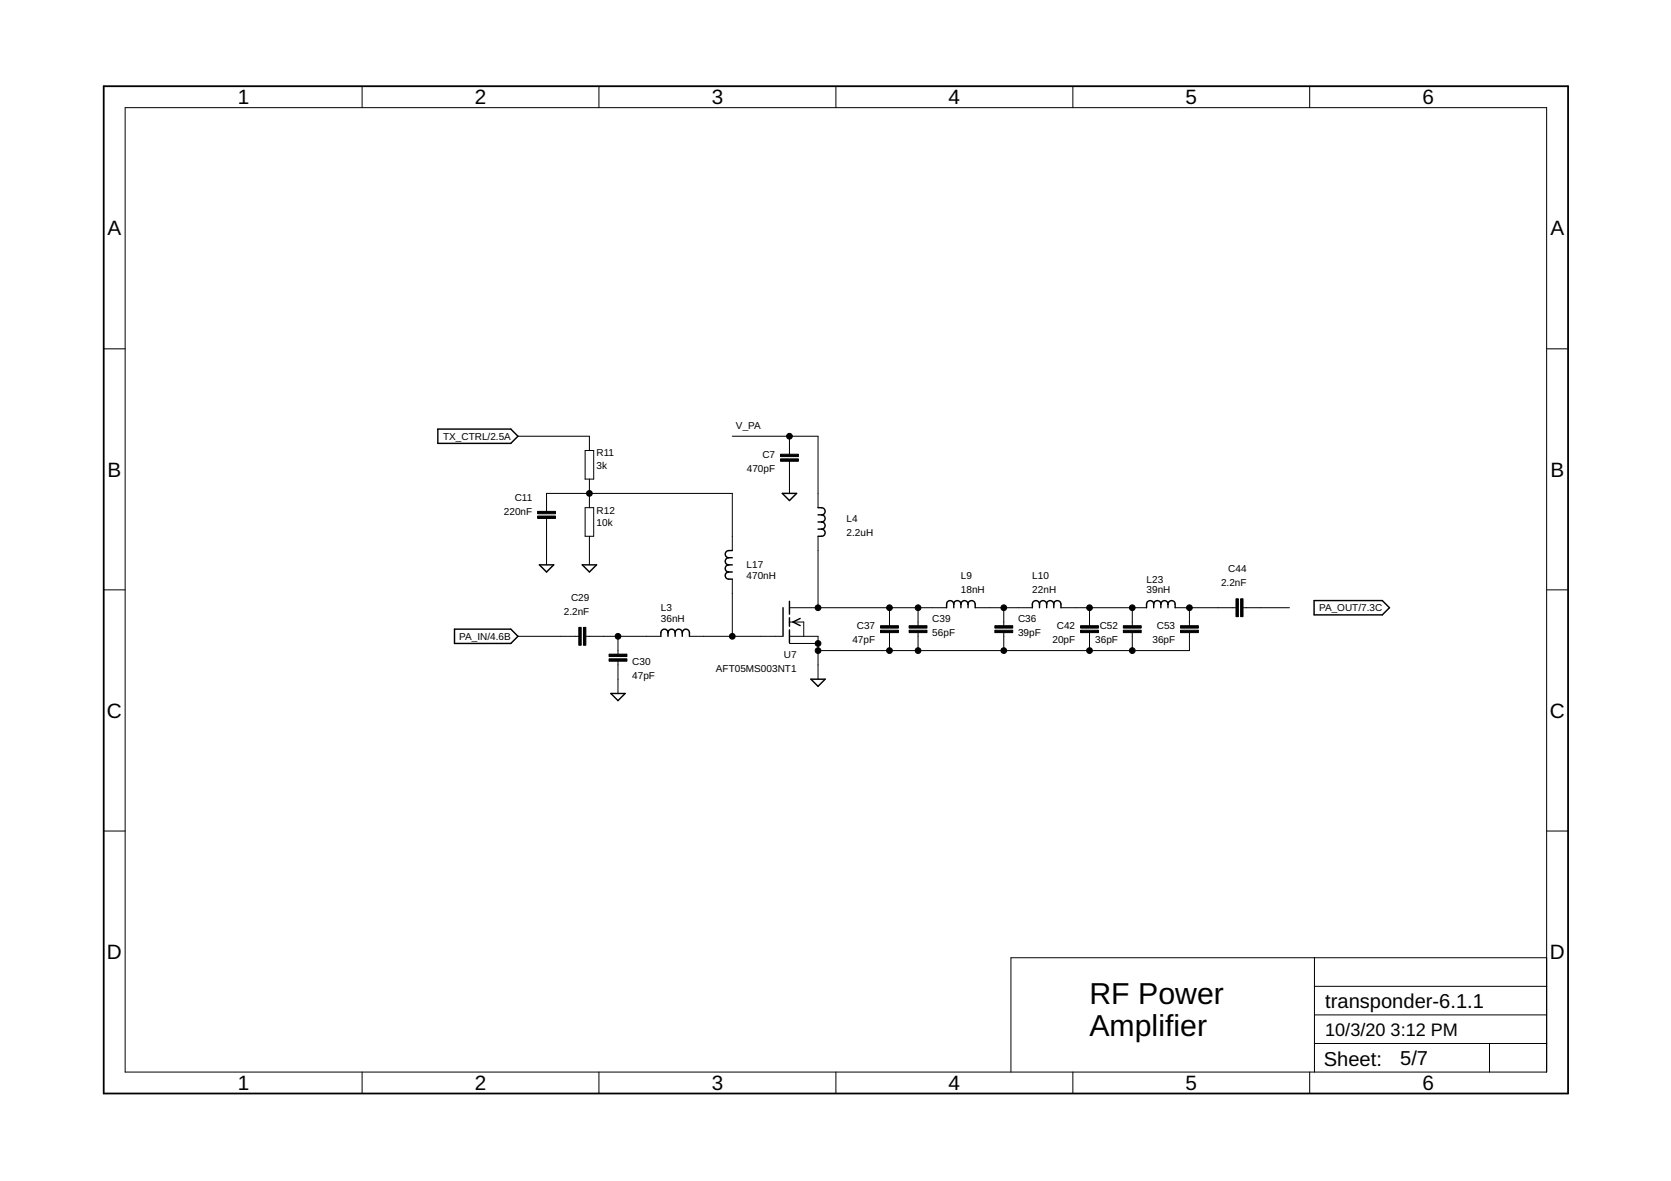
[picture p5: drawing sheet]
<svg xmlns="http://www.w3.org/2000/svg" width="297mm" height="210mm" viewBox="0 0 297 210" stroke-linecap="round" stroke-linejoin="round" font-family="sans-serif">
<g fill="none" stroke="#000" stroke-width=".25">
<path d="M77.8 76.3h13l1.3 1.2-1.3 1.3h-13zM129.5 99.1a.63 .63 0 0 0-.6 .7 .63 .63 0 0 0 .6 .6M129.5 99.1h.7M130.2 97.9h-.7a.63 .63 0 0 0-.6 .6 .63 .63 0 0 0 .6 .6M139.1 87.7h2.5l-1.3 1.3zM145.4 90.2h.6a.63 .63 0 0 1 .7 .7 .63 .63 0 0 1-.7 .6M145.4 91.5h.6M145.4 92.8h.6M145.4 94h.6M146 91.5a.63 .63 0 0 1 .7 .6 .63 .63 0 0 1-.7 .7M146 92.8a.63 .63 0 0 1 .7 .6 .63 .63 0 0 1-.7 .6M146 94a.63 .63 0 0 1 .7 .7 .63 .63 0 0 1-.7 .6h-.6"/>
<path d="M80.8 111.8h10l1.3 1.3-1.3 1.3h-10zM95.9 100.4h2.5l-1.2 1.3zM103.5 100.4h2.5l-1.2 1.3zM118.7 112.5a.63 .63 0 0 0-.6-.7 .63 .63 0 0 0-.6 .7v.6M118.7 112.5a.63 .63 0 0 1 .7-.7 .63 .63 0 0 1 .6 .7M118.7 112.5v.6M120 112.5a.63 .63 0 0 1 .6-.7 .63 .63 0 0 1 .7 .7M120 112.5v.6M121.3 112.5a.63 .63 0 0 1 .6-.7 .63 .63 0 0 1 .7 .7v.6M121.3 112.5v.6M129.5 101.7a.63 .63 0 0 0-.6 .6 .63 .63 0 0 0 .6 .6h.7M129.5 100.4a.63 .63 0 0 0-.6 .6 .63 .63 0 0 0 .6 .7"/>
<path d="M129.5 100.4h.7M129.5 101.7h.7M139.2 108v5.1M140.3 106.9v2.3M140.3 109.8v1.5M140.3 112v2.2M142.2 109.9l-1.2 .7 1.2 .6M169.5 107.4a.63 .63 0 0 0-.6-.7 .63 .63 0 0 0-.6 .7v.6M169.5 107.4a.63 .63 0 0 1 .7-.7 .63 .63 0 0 1 .6 .7M169.5 107.4v.6M170.8 107.4a.63 .63 0 0 1 .6-.7 .63 .63 0 0 1 .7 .7M170.8 107.4v.6"/>
<path d="M172.1 107.4a.63 .63 0 0 1 .6-.7 .63 .63 0 0 1 .7 .7v.6M172.1 107.4v.6M184.8 107.4a.63 .63 0 0 0-.7-.7 .63 .63 0 0 0-.6 .7v.6M184.8 107.4a.63 .63 0 0 1 .6-.7 .63 .63 0 0 1 .7 .7M184.8 107.4v.6M186.1 107.4a.63 .63 0 0 1 .6-.7 .63 .63 0 0 1 .6 .7M186.1 107.4v.6M187.3 107.4a.63 .63 0 0 1 .7-.7 .63 .63 0 0 1 .6 .7v.6M187.3 107.4v.6M205.1 107.4a.63 .63 0 0 0-.7-.7 .63 .63 0 0 0-.6 .7v.6M205.1 107.4a.63 .63 0 0 1 .6-.7 .63 .63 0 0 1 .7 .7M205.1 107.4v.6"/>
<path d="M206.4 107.4a.63 .63 0 0 1 .6-.7 .63 .63 0 0 1 .6 .7M206.4 107.4v.6M207.6 107.4a.63 .63 0 0 1 .7-.7 .63 .63 0 0 1 .6 .7v.6M207.6 107.4v.6M233.6 106.7h12.1l1.3 1.3-1.3 1.3h-12.1zM108.6 123.3h2.5l-1.2 1.2zM144.1 120.7h2.6l-1.3 1.3z"/>
</g>
<g fill="none" stroke="#000" stroke-width=".18">
<path d="M22.2 19.1h252.7v171.4h-252.7zM64.4 15.3v3.8M106.5 15.3v3.8M148.6 15.3v3.8M190.7 15.3v3.8M232.8 15.3v3.8M18.4 62h3.8M92.1 77.5h12.7v2.6M130.2 77.5h15.2v12.7M140.3 77.5v3.2M274.9 62h3.8M97.2 90.9v-3.2h33v10.2"/>
<path d="M97.2 92.1v8.3M104 80.1h1.5v5.1h-1.5zM104 90.2h1.5v5.1h-1.5zM104.8 85.2v5M104.8 95.3v5.1M140.3 82v5.7M145.4 95.3v12.7M18.4 104.8h3.8M92.1 113.1h10.8M104.1 113.1h13.4M109.9 113.1v3.2M109.9 117.5v5.8"/>
<path d="M122.6 113.1h16.5M130.2 102.9v10.2M140.3 113.1h5.1v7.6M140.3 110.6h2.6v2.5M140.3 108h28M140.3 114.4h5.1M158.1 108v3.2M158.1 112.5v3.1M163.2 108v3.2M163.2 112.5v3.1M173.4 108h10.1M178.4 108v3.2"/>
<path d="M178.4 112.5v3.1M188.6 108h15.2M193.7 108v3.2M193.7 112.5v3.1M201.3 108v3.2M201.3 112.5v3.1M208.9 108h10.8M211.4 108v3.2M211.4 112.5v3.1h-66M221 108h8.2M274.9 104.8h3.8M18.4 147.7h3.8"/>
<path d="M274.9 147.7h3.8M233.7 170.2v20.3M233.7 175.3h41.2M274.9 170.2h-95.2v20.3M64.4 190.5v3.9M106.5 190.5v3.9M148.6 190.5v3.9M190.7 190.5v3.9M232.8 190.5v3.9M233.7 185.5h41.2M233.7 180.4h41.2M264.8 185.5v5"/>
</g>
<path d="M18.4 15.3h260.3v179.1h-260.3z" fill="none" stroke="#000" stroke-width=".32"/>
<g fill="#000" stroke="#000" stroke-width=".18">
<path d="M95.6 90.9h3.1v.4h-3.1zM95.6 91.7h3.1v.4h-3.1zM138.7 80.7h3.2v.5h-3.2zM138.7 81.6h3.2v.4h-3.2zM102.9 111.5h.4v3.2h-.4zM103.7 111.5h.4v3.2h-.4zM108.3 116.3h3.1v.4h-3.1zM108.3 117.1h3.1v.4h-3.1zM156.5 111.2h3.2v.4h-3.2zM156.5 112h3.2v.4h-3.2zM161.6 111.2h3.2v.4h-3.2zM161.6 112h3.2v.4h-3.2z"/>
<path d="M176.8 111.2h3.2v.4h-3.2zM176.8 112h3.2v.4h-3.2zM192.1 111.2h3.2v.4h-3.2zM192.1 112h3.2v.4h-3.2zM199.7 111.2h3.2v.4h-3.2zM199.7 112h3.2v.4h-3.2zM209.8 111.2h3.2v.4h-3.2zM209.8 112h3.2v.4h-3.2zM219.7 106.4h.4v3.2h-.4zM220.5 106.4h.5v3.2h-.5z"/>
</g>
<g fill="#000" stroke="#000" stroke-width=".18">
<circle cx="140.3" cy="77.5" r=".51"/>
<circle cx="104.8" cy="87.7" r=".51"/>
<circle cx="109.9" cy="113.1" r=".51"/>
<circle cx="130.2" cy="113.1" r=".51"/>
<circle cx="145.4" cy="115.6" r=".51"/>
<circle cx="145.4" cy="114.4" r=".51"/>
<circle cx="145.4" cy="108" r=".51"/>
<circle cx="158.1" cy="108" r=".51"/>
<circle cx="158.1" cy="115.6" r=".51"/>
<circle cx="163.2" cy="108" r=".51"/>
<circle cx="163.2" cy="115.6" r=".51"/>
<circle cx="178.4" cy="115.6" r=".51"/>
<circle cx="178.4" cy="108" r=".51"/>
<circle cx="193.7" cy="115.6" r=".51"/>
<circle cx="193.7" cy="108" r=".51"/>
<circle cx="201.3" cy="115.6" r=".51"/>
<circle cx="201.3" cy="108" r=".51"/>
<circle cx="211.4" cy="108" r=".51"/>
</g>
<g font-size="5.4">
<text x="193.7" y="178.5">RF Power</text>
<text x="193.7" y="184.2">Amplifier</text>
</g>
<g font-size="3.7">
<text x="42.3" y="18.5">1</text>
<text x="84.4" y="18.5">2</text>
<text x="126.5" y="18.5">3</text>
<text x="168.6" y="18.5">4</text>
<text x="210.7" y="18.5">5</text>
<text x="252.9" y="18.5">6</text>
<text x="19.1" y="41.9">A</text>
<text x="275.6" y="41.9">A</text>
<text x="19.1" y="84.7">B</text>
<text x="275.6" y="84.7">B</text>
<text x="19" y="127.6">C</text>
<text x="275.5" y="127.6">C</text>
<text x="19" y="170.4">D</text>
<text x="275.5" y="170.4">D</text>
<text x="42.3" y="193.7">1</text>
<text x="84.4" y="193.7">2</text>
<text x="126.5" y="193.7">3</text>
<text x="168.6" y="193.7">4</text>
<text x="210.7" y="193.7">5</text>
<text x="252.9" y="193.7">6</text>
</g>
<g font-size="3.6">
<text x="235.6" y="179.1">transponder-6.1.1</text>
<text x="235.3" y="189.4">Sheet:</text>
<text x="248.9" y="189.3">5/7</text>
</g>
<g font-size="3.2">
<text x="235.6" y="184.2">10/3/20</text>
<text x="247.2" y="184.2">3:12 PM</text>
</g>
<g font-size="1.8">
<text x="130.8" y="76.3">V_PA</text>
<text x="78.8" y="78.2">TX_CTRL/2.5A</text>
<text x="106.1" y="83.4">3k</text>
<text x="106.1" y="81.1">R11</text>
<text x="132.8" y="83.9">470pF</text>
<text x="135.5" y="81.4">C7</text>
<text x="91.5" y="89">C11</text>
<text x="89.6" y="91.5">220nF</text>
<text x="106.1" y="93.5">10k</text>
<text x="106.1" y="91.3">R12</text>
<text x="150.5" y="95.3">2.2uH</text>
<text x="150.5" y="92.8">L4</text>
<text x="132.7" y="101">L17</text>
<text x="218.3" y="101.7">C44</text>
<text x="101.5" y="106.7">C29</text>
<text x="132.7" y="102.9">470nH</text>
<text x="170.8" y="105.5">18nH</text>
<text x="170.8" y="102.9">L9</text>
<text x="183.5" y="105.5">22nH</text>
<text x="183.5" y="102.9">L10</text>
<text x="203.8" y="105.5">39nH</text>
<text x="203.8" y="103.6">L23</text>
<text x="217" y="104.2">2.2nF</text>
<text x="81.6" y="113.7">PA_IN/4.6B</text>
<text x="100.2" y="109.3">2.2nF</text>
<text x="117.5" y="110.6">36nH</text>
<text x="117.5" y="108.6">L3</text>
<text x="152.3" y="111.8">C37</text>
<text x="165.7" y="113.1">56pF</text>
<text x="165.7" y="110.6">C39</text>
<text x="181" y="113.1">39pF</text>
<text x="181" y="110.6">C36</text>
<text x="187.9" y="111.8">C42</text>
<text x="195.5" y="111.8">C52</text>
<text x="205.6" y="111.8">C53</text>
<text x="234.5" y="108.6">PA_OUT/7.3C</text>
<text x="112.4" y="118.2">C30</text>
<text x="127.3" y="119.4">AFT05MS003NT1</text>
<text x="139.3" y="116.9">U7</text>
<text x="151.5" y="114.4">47pF</text>
<text x="187.1" y="114.4">20pF</text>
<text x="194.7" y="114.4">36pF</text>
<text x="204.9" y="114.4">36pF</text>
<text x="112.4" y="120.7">47pF</text>
</g>
</svg>
